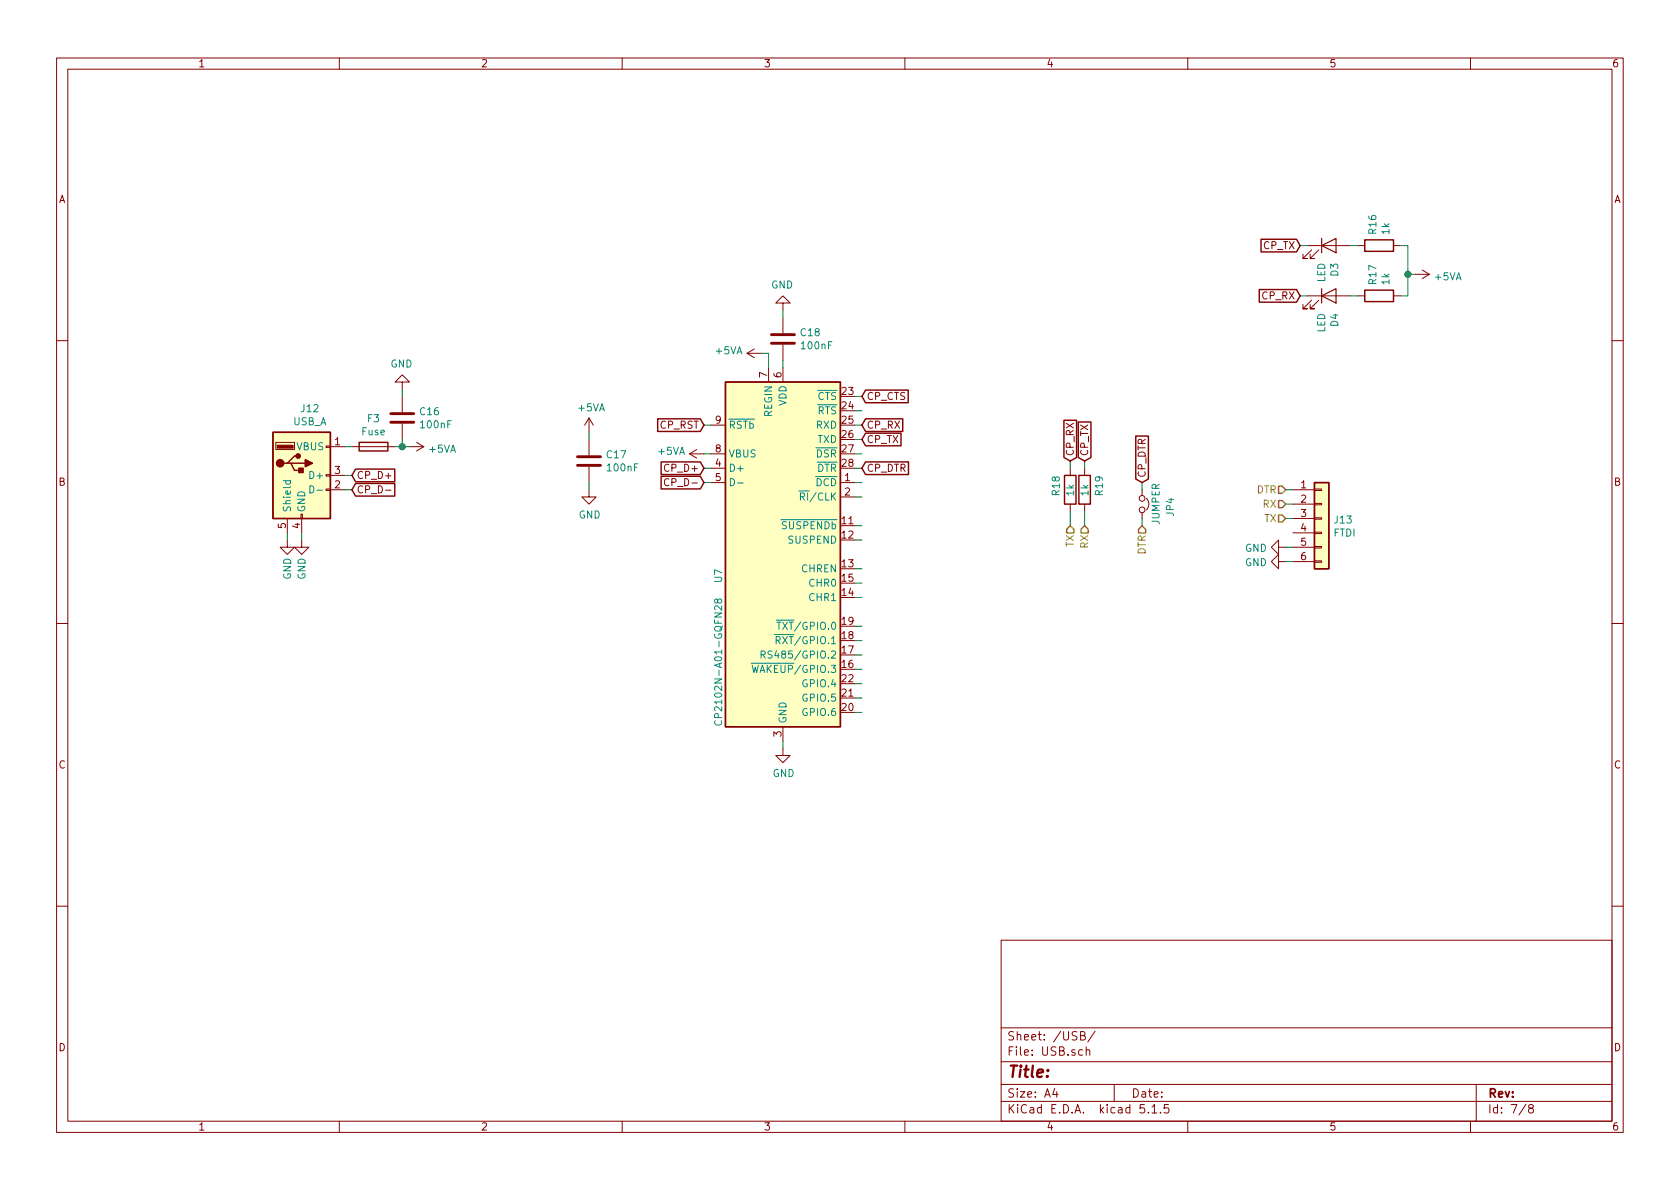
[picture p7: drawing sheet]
EESchema Schematic File Version 4
EELAYER 30 0
EELAYER END
$Descr A4 11693 8268
encoding utf-8
Sheet 7 8
Title ""
Date ""
Rev ""
Comp ""
Comment1 ""
Comment2 ""
Comment3 ""
Comment4 ""
$EndDescr
$Comp
L Interface_USB:CP2102N-A01-GQFN28 U7
U 1 1
P 5450 3850
F 0 "U7" V 5000 3700 50  0000 C CNN
F 1 "CP2102N-A01-GQFN28" V 5000 3100 50  0000 C CNN
F 2 "Package_DFN_QFN:QFN-28-1EP_5x5mm_P0.5mm_EP3.35x3.35mm" H 5900 2650 50  0001 L CNN
F 3 "https://www.silabs.com/documents/public/data-sheets/cp2102n-datasheet.pdf" H 5500 3100 50  0001 C CNN
	1    5450 3850
	1    0    0    -1  
$EndComp
Wire Wire Line
	5300 2450 5350 2450
Wire Wire Line
	5350 2450 5350 2550
$Comp
L Device:C C18
U 1 1
P 5450 2350
F 0 "C18" H 5565 2396 50  0000 L CNN
F 1 "100nF" H 5565 2305 50  0000 L CNN
F 2 "Capacitor_SMD:C_0603_1608Metric" H 5488 2200 50  0001 C CNN
F 3 "~" H 5450 2350 50  0001 C CNN
	1    5450 2350
	1    0    0    -1  
$EndComp
$Comp
L power:GND #PWR0150
U 1 1
P 5450 2150
F 0 "#PWR0150" H 5450 1900 50  0001 C CNN
F 1 "GND" H 5455 1977 50  0000 C CNN
F 2 "" H 5450 2150 50  0001 C CNN
F 3 "" H 5450 2150 50  0001 C CNN
	1    5450 2150
	-1   0    0    1   
$EndComp
Wire Wire Line
	5450 2500 5450 2550
Wire Wire Line
	5450 2150 5450 2200
$Comp
L Device:C C17
U 1 1
P 4100 3200
F 0 "C17" H 4215 3246 50  0000 L CNN
F 1 "100nF" H 4215 3155 50  0000 L CNN
F 2 "Capacitor_SMD:C_0603_1608Metric" H 4138 3050 50  0001 C CNN
F 3 "~" H 4100 3200 50  0001 C CNN
	1    4100 3200
	1    0    0    -1  
$EndComp
$Comp
L power:GND #PWR0153
U 1 1
P 4100 3400
F 0 "#PWR0153" H 4100 3150 50  0001 C CNN
F 1 "GND" H 4105 3227 50  0000 C CNN
F 2 "" H 4100 3400 50  0001 C CNN
F 3 "" H 4100 3400 50  0001 C CNN
	1    4100 3400
	1    0    0    -1  
$EndComp
Wire Wire Line
	4100 3000 4100 3050
Wire Wire Line
	4100 3350 4100 3400
Wire Wire Line
	4900 3150 4950 3150
Text GLabel 4900 2950 0    50   Input ~ 0
CP_RST
Text GLabel 4900 3250 0    50   Input ~ 0
CP_D+
Text GLabel 4900 3350 0    50   Input ~ 0
CP_D-
$Comp
L power:GND #PWR0155
U 1 1
P 5450 5200
F 0 "#PWR0155" H 5450 4950 50  0001 C CNN
F 1 "GND" H 5455 5027 50  0000 C CNN
F 2 "" H 5450 5200 50  0001 C CNN
F 3 "" H 5450 5200 50  0001 C CNN
	1    5450 5200
	1    0    0    -1  
$EndComp
Wire Wire Line
	5450 5150 5450 5200
$Comp
L Connector_Generic:Conn_01x06 J13
U 1 1
P 9200 3600
F 0 "J13" H 9280 3592 50  0000 L CNN
F 1 "FTDI" H 9280 3501 50  0000 L CNN
F 2 "Connector_PinHeader_2.54mm:PinHeader_1x06_P2.54mm_Vertical" H 9200 3600 50  0001 C CNN
F 3 "~" H 9200 3600 50  0001 C CNN
	1    9200 3600
	1    0    0    -1  
$EndComp
$Comp
L power:GND #PWR0157
U 1 1
P 8950 3900
F 0 "#PWR0157" H 8950 3650 50  0001 C CNN
F 1 "GND" V 8955 3772 50  0000 R CNN
F 2 "" H 8950 3900 50  0001 C CNN
F 3 "" H 8950 3900 50  0001 C CNN
	1    8950 3900
	0    1    1    0   
$EndComp
Wire Wire Line
	8950 3400 9000 3400
Wire Wire Line
	8950 3500 9000 3500
Wire Wire Line
	8950 3600 9000 3600
Wire Wire Line
	9000 3800 8950 3800
Wire Wire Line
	8950 3900 9000 3900
$Comp
L Connector:USB_A J12
U 1 1
P 2100 3300
F 0 "J12" H 2157 3767 50  0000 C CNN
F 1 "USB_A" H 2157 3676 50  0000 C CNN
F 2 "Connector_USB:USB_Micro-B_Molex-105017-0001" H 2250 3250 50  0001 C CNN
F 3 " ~" H 2250 3250 50  0001 C CNN
	1    2100 3300
	1    0    0    -1  
$EndComp
$Comp
L Device:C C16
U 1 1
P 2800 2900
F 0 "C16" H 2915 2946 50  0000 L CNN
F 1 "100nF" H 2915 2855 50  0000 L CNN
F 2 "Capacitor_SMD:C_0603_1608Metric" H 2838 2750 50  0001 C CNN
F 3 "~" H 2800 2900 50  0001 C CNN
	1    2800 2900
	1    0    0    -1  
$EndComp
$Comp
L Device:Fuse F3
U 1 1
P 2600 3100
F 0 "F3" V 2403 3100 50  0000 C CNN
F 1 "Fuse" V 2494 3100 50  0000 C CNN
F 2 "Fuse:Fuse_0603_1608Metric" V 2530 3100 50  0001 C CNN
F 3 "~" H 2600 3100 50  0001 C CNN
	1    2600 3100
	0    1    1    0   
$EndComp
Wire Wire Line
	2400 3100 2450 3100
Wire Wire Line
	2800 3100 2850 3100
Wire Wire Line
	2800 3050 2800 3100
Wire Wire Line
	2800 3100 2750 3100
Connection ~ 2800 3100
Wire Wire Line
	2800 2750 2800 2700
$Comp
L power:GND #PWR0159
U 1 1
P 2800 2700
F 0 "#PWR0159" H 2800 2450 50  0001 C CNN
F 1 "GND" H 2805 2527 50  0000 C CNN
F 2 "" H 2800 2700 50  0001 C CNN
F 3 "" H 2800 2700 50  0001 C CNN
	1    2800 2700
	-1   0    0    1   
$EndComp
Text GLabel 2450 3300 2    50   Input ~ 0
CP_D+
Text GLabel 2450 3400 2    50   Input ~ 0
CP_D-
$Comp
L power:GND #PWR0160
U 1 1
P 2000 3750
F 0 "#PWR0160" H 2000 3500 50  0001 C CNN
F 1 "GND" V 2000 3550 50  0000 C CNN
F 2 "" H 2000 3750 50  0001 C CNN
F 3 "" H 2000 3750 50  0001 C CNN
	1    2000 3750
	1    0    0    -1  
$EndComp
$Comp
L power:GND #PWR0161
U 1 1
P 2100 3750
F 0 "#PWR0161" H 2100 3500 50  0001 C CNN
F 1 "GND" V 2100 3550 50  0000 C CNN
F 2 "" H 2100 3750 50  0001 C CNN
F 3 "" H 2100 3750 50  0001 C CNN
	1    2100 3750
	1    0    0    -1  
$EndComp
Wire Wire Line
	2000 3700 2000 3750
Wire Wire Line
	2100 3700 2100 3750
Wire Wire Line
	2400 3300 2450 3300
Wire Wire Line
	2400 3400 2450 3400
Text GLabel 6000 2750 2    50   Input ~ 0
CP_CTS
Text GLabel 6000 3250 2    50   Input ~ 0
CP_DTR
Text GLabel 6000 3050 2    50   Input ~ 0
CP_TX
Text GLabel 6000 2950 2    50   Input ~ 0
CP_RX
Text GLabel 7550 3200 1    50   Input ~ 0
CP_TX
Text GLabel 7450 3200 1    50   Input ~ 0
CP_RX
Text HLabel 7450 3650 3    50   Input ~ 0
TX
Text HLabel 7550 3650 3    50   Input ~ 0
RX
Text GLabel 7950 3350 1    50   Input ~ 0
CP_DTR
$Comp
L Device:Jumper_NC_Small JP4
U 1 1
P 7950 3500
F 0 "JP4" H 7900 3700 50  0000 L CNN
F 1 "JUMPER" H 7800 3600 50  0000 L CNN
F 2 "Jumper:SolderJumper-2_P1.3mm_Bridged_Pad1.0x1.5mm" H 7950 3500 50  0001 C CNN
F 3 "~" H 7950 3500 50  0001 C CNN
	1    7950 3500
	0    1    1    0   
$EndComp
Text HLabel 7950 3650 3    50   Input ~ 0
DTR
Wire Wire Line
	7950 3600 7950 3650
Wire Wire Line
	7950 3350 7950 3400
Wire Wire Line
	5950 2750 6000 2750
Wire Wire Line
	5950 2850 6000 2850
Wire Wire Line
	5950 2950 6000 2950
Wire Wire Line
	5950 3050 6000 3050
Wire Wire Line
	5950 3150 6000 3150
Wire Wire Line
	5950 3250 6000 3250
Wire Wire Line
	5950 3350 6000 3350
Wire Wire Line
	5950 3450 6000 3450
Wire Wire Line
	5950 3650 6000 3650
Wire Wire Line
	5950 3750 6000 3750
Wire Wire Line
	5950 3950 6000 3950
Wire Wire Line
	5950 4050 6000 4050
Wire Wire Line
	5950 4150 6000 4150
Wire Wire Line
	5950 4350 6000 4350
Wire Wire Line
	5950 4450 6000 4450
Wire Wire Line
	5950 4550 6000 4550
Wire Wire Line
	5950 4650 6000 4650
Wire Wire Line
	5950 4750 6000 4750
Wire Wire Line
	5950 4850 6000 4850
Wire Wire Line
	5950 4950 6000 4950
$Comp
L Device:LED D?
U 1 1
P 9250 1700
AR Path="/5E1F2E54/5E426847" Ref="D?"  Part="1" 
AR Path="/5E2C4D23/5E426847" Ref="D3"  Part="1" 
F 0 "D3" V 9289 1583 50  0000 R CNN
F 1 "LED" V 9198 1583 50  0000 R CNN
F 2 "LED_SMD:LED_0805_2012Metric" H 9250 1700 50  0001 C CNN
F 3 "~" H 9250 1700 50  0001 C CNN
	1    9250 1700
	1    0    0    -1  
$EndComp
$Comp
L Device:R R16
U 1 1
P 9600 1700
F 0 "R16" H 9670 1746 50  0000 L CNN
F 1 "1k" H 9670 1655 50  0000 L CNN
F 2 "Resistor_SMD:R_0603_1608Metric" V 9530 1700 50  0001 C CNN
F 3 "~" H 9600 1700 50  0001 C CNN
	1    9600 1700
	0    -1   -1   0   
$EndComp
Wire Wire Line
	9400 1700 9450 1700
Wire Wire Line
	9750 1700 9800 1700
Wire Wire Line
	9100 1700 9050 1700
$Comp
L Device:LED D?
U 1 1
P 9250 2050
AR Path="/5E1F2E54/5E42B81B" Ref="D?"  Part="1" 
AR Path="/5E2C4D23/5E42B81B" Ref="D4"  Part="1" 
F 0 "D4" V 9289 1933 50  0000 R CNN
F 1 "LED" V 9198 1933 50  0000 R CNN
F 2 "LED_SMD:LED_0805_2012Metric" H 9250 2050 50  0001 C CNN
F 3 "~" H 9250 2050 50  0001 C CNN
	1    9250 2050
	1    0    0    -1  
$EndComp
$Comp
L Device:R R17
U 1 1
P 9600 2050
F 0 "R17" H 9670 2096 50  0000 L CNN
F 1 "1k" H 9670 2005 50  0000 L CNN
F 2 "Resistor_SMD:R_0603_1608Metric" V 9530 2050 50  0001 C CNN
F 3 "~" H 9600 2050 50  0001 C CNN
	1    9600 2050
	0    -1   -1   0   
$EndComp
Wire Wire Line
	9400 2050 9450 2050
Wire Wire Line
	9750 2050 9800 2050
Wire Wire Line
	9100 2050 9050 2050
Wire Wire Line
	9800 1700 9800 1900
Wire Wire Line
	9800 1900 9850 1900
Connection ~ 9800 1900
Wire Wire Line
	9800 1900 9800 2050
Text GLabel 9050 1700 0    50   Input ~ 0
CP_TX
Text GLabel 9050 2050 0    50   Input ~ 0
CP_RX
$Comp
L Device:R R18
U 1 1
P 7450 3400
F 0 "R18" V 7350 3350 50  0000 L CNN
F 1 "1k" V 7450 3350 50  0000 L CNN
F 2 "Resistor_SMD:R_0603_1608Metric" V 7380 3400 50  0001 C CNN
F 3 "~" H 7450 3400 50  0001 C CNN
	1    7450 3400
	1    0    0    -1  
$EndComp
$Comp
L Device:R R19
U 1 1
P 7550 3400
F 0 "R19" V 7650 3350 50  0000 L CNN
F 1 "1k" V 7550 3350 50  0000 L CNN
F 2 "Resistor_SMD:R_0603_1608Metric" V 7480 3400 50  0001 C CNN
F 3 "~" H 7550 3400 50  0001 C CNN
	1    7550 3400
	1    0    0    -1  
$EndComp
Wire Wire Line
	7450 3200 7450 3250
Wire Wire Line
	7550 3200 7550 3250
Wire Wire Line
	4900 2950 4950 2950
Wire Wire Line
	4900 3250 4950 3250
Wire Wire Line
	4900 3350 4950 3350
Wire Wire Line
	7450 3550 7450 3650
Wire Wire Line
	7550 3550 7550 3650
Text HLabel 8950 3600 0    50   Input ~ 0
TX
Text HLabel 8950 3500 0    50   Input ~ 0
RX
Text HLabel 8950 3400 0    50   Input ~ 0
DTR
$Comp
L power:GND #PWR0156
U 1 1
P 8950 3800
F 0 "#PWR0156" H 8950 3550 50  0001 C CNN
F 1 "GND" V 8955 3672 50  0000 R CNN
F 2 "" H 8950 3800 50  0001 C CNN
F 3 "" H 8950 3800 50  0001 C CNN
	1    8950 3800
	0    1    1    0   
$EndComp
$Comp
L power:+5VA #PWR0140
U 1 1
P 2850 3100
F 0 "#PWR0140" H 2850 2950 50  0001 C CNN
F 1 "+5VA" V 2865 3228 50  0000 L CNN
F 2 "" H 2850 3100 50  0001 C CNN
F 3 "" H 2850 3100 50  0001 C CNN
	1    2850 3100
	0    1    1    0   
$EndComp
$Comp
L power:+5VA #PWR0141
U 1 1
P 4100 3000
F 0 "#PWR0141" H 4100 2850 50  0001 C CNN
F 1 "+5VA" H 4115 3173 50  0000 C CNN
F 2 "" H 4100 3000 50  0001 C CNN
F 3 "" H 4100 3000 50  0001 C CNN
	1    4100 3000
	1    0    0    -1  
$EndComp
$Comp
L power:+5VA #PWR0142
U 1 1
P 5300 2450
F 0 "#PWR0142" H 5300 2300 50  0001 C CNN
F 1 "+5VA" V 5315 2577 50  0000 L CNN
F 2 "" H 5300 2450 50  0001 C CNN
F 3 "" H 5300 2450 50  0001 C CNN
	1    5300 2450
	0    -1   -1   0   
$EndComp
$Comp
L power:+5VA #PWR0143
U 1 1
P 4900 3150
F 0 "#PWR0143" H 4900 3000 50  0001 C CNN
F 1 "+5VA" V 4915 3277 50  0000 L CNN
F 2 "" H 4900 3150 50  0001 C CNN
F 3 "" H 4900 3150 50  0001 C CNN
	1    4900 3150
	0    -1   -1   0   
$EndComp
$Comp
L power:+5VA #PWR0151
U 1 1
P 9850 1900
F 0 "#PWR0151" H 9850 1750 50  0001 C CNN
F 1 "+5VA" V 9865 2028 50  0000 L CNN
F 2 "" H 9850 1900 50  0001 C CNN
F 3 "" H 9850 1900 50  0001 C CNN
	1    9850 1900
	0    1    1    0   
$EndComp
$EndSCHEMATC
